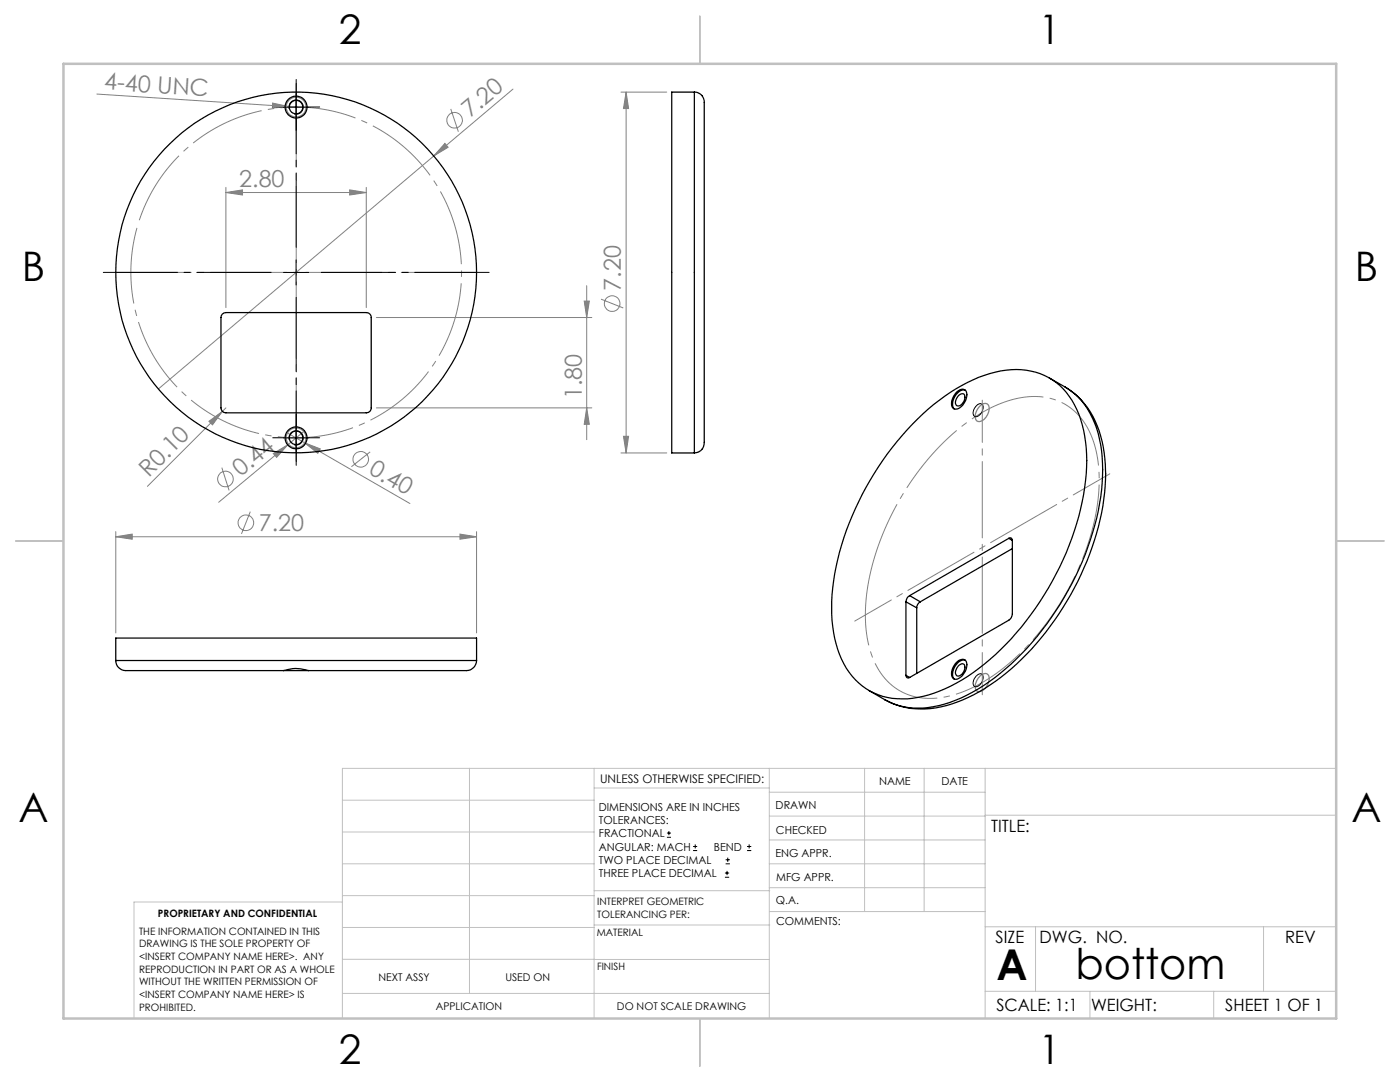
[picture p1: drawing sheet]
<svg xmlns="http://www.w3.org/2000/svg" width="279mm" height="216mm" viewBox="0 0 279 216" stroke-linecap="round" stroke-linejoin="round" font-family="sans-serif">
<g fill="none" stroke="#808080" stroke-width=".2">
<path d="M19.3 18.8l38.4 2.5M102.4 17.8l-15.8 13.3M123.9 18.4h9.2M125 18.4l.4 3.3h-1zM125 18.4v72M45.1 38.4l3.3-.5v1zM45.1 37.4v24M45.1 38.4h28M54.4 20.6l3.3 .7-3.3 .3zM57.7 21.3l2.8 .1M69.8 37.9l3.3 .5-3.3 .5zM73.1 37.4v24"/>
<path d="M86.6 31.1l-55 46.5M88.8 28.6l.6 .8-2.8 1.7zM90 21.7l1.5 4.6M117.1 57v30.7M119.9 59.7l4.5 1.8M75.1 63.4h43M116.6 60.1h1l-.5 3.3zM41.7 84.1l2.7-2-2 2.7zM44.3 93.3l1.4 4.6M45.1 81.4l-15.7 15.6M54.5 90.5l2.9-1.7-2.2 2.5zM57.4 86.4l3.4 2"/>
<path d="M60.8 86l-17.2 14.2M60.8 88.4l3.1 1.2-.5 .9zM60.8 88.4l21 12.1M73.9 90.2l-3.8 2.9M75.1 81.4h43M117.1 81.4l.5 3.3h-1zM123.9 90.4h9.2M124.4 87.1h1l-.4 3.3zM23.1 107.1l3.3-.5v1zM23.1 106.1v20.2M23.1 107.1h72M50 102.1l-1.8 4.4"/>
<path d="M91.8 106.6l3.3 .5-3.3 .5zM95.1 106.1v20.2"/>
<circle cx="90.7" cy="24" r="1.55"/>
<circle cx="122.2" cy="60.6" r="1.55"/>
<circle cx="45" cy="95.6" r="1.55"/>
<circle cx="72" cy="91.7" r="1.56"/>
<circle cx="49.1" cy="104.3" r="1.55"/>
</g>
<g fill="none" stroke="#000" stroke-width=".2">
<path d="M59.1 18.9v5M56.6 21.4h5M57.7 21.7a1.43 1.43 0 0 1 1.3-1.8 1.43 1.43 0 0 1 1.5 1.6 1.43 1.43 0 0 1-1.8 1.3M56.6 54.4h5M59.1 51.9v5M56.6 87.4h5M57.7 87.7a1.43 1.43 0 0 1 1.3-1.8 1.43 1.43 0 0 1 1.5 1.6 1.43 1.43 0 0 1-1.8 1.3M59.1 84.9v5M195.1 80.8a.71 .71 0 0 1 1-.1 .71 .71 0 0 1 0 1 1.46 1.46 0 0 1-1.6 1.3 1.75 1.75 0 0 1 .6-2.2zM194.7 135l.3-.2a.72 .72 0 0 1 1-.2 .72 .72 0 0 1 .1 1 1.46 1.46 0 0 1-1.6 1.3l-.3-.7zM133.1 167.1h.8M133.1 166.2h.8"/>
<path d="M133.5 165.8v.9M138.3 169.7h.8M138.3 168.9h.8M138.7 168.5v.8M144.7 175h.8M144.7 174.2h.8M144.8 172.4h.9M144.8 171.6h.9M145.1 173.8v.8M145.2 171.1v.9M149.1 169.7h.8M149.1 168.9h.8"/>
<path d="M149.5 168.5v.8"/>
</g>
<g fill="none" stroke="#808080" stroke-width=".25">
<path d="M195.5 81.1l.2-.1a.97 .97 0 0 1 1.2-.4 .97 .97 0 0 1 .5 1.2 2.41 2.41 0 0 1-2.2 2.3 1.56 1.56 0 0 1-.3-2.2zM195.5 135l.2-.2a1 1 0 0 1 1.3-.3 1 1 0 0 1 .3 1.4 2.28 2.28 0 0 1-2.1 2.1 1.5 1.5 0 0 1-.3-2.2z"/>
<circle cx="59.1" cy="21.4" r="1.99"/>
<circle cx="59.1" cy="87.4" r="1.99"/>
</g>
<path d="M27.6 44.7a33 33 0 0 1 55.3-13.3 33 33 0 0 1-15.2 54.8 33 33 0 0 1-40.6-39.8l.5-1.7" fill="none" stroke="#808080" stroke-width=".2" stroke-dasharray="15.2 1.3 1.3 1.3" stroke-dashoffset="-.8" stroke-linecap="butt"/>
<path d="M173.7 114.2a53.5 53.5 0 0 1 20.1-30.5 21.7 21.7 0 0 1 14.1-4.5 12.1 12.1 0 0 1 10.4 9.1 32.6 32.6 0 0 1-.8 19.1 53.3 53.3 0 0 1-19.2 27.4 21.7 21.7 0 0 1-14.1 4.5 12.1 12.1 0 0 1-10.4-9.1 30.4 30.4 0 0 1-.1-16" fill="none" stroke="#808080" stroke-width=".2" stroke-dasharray="15.2 1.3 1.3 1.3" stroke-dashoffset=".6" stroke-linecap="butt"/>
<g fill="none" stroke="#c0c0c0" stroke-width=".2">
<path d="M68.3 159.7h50.3M93.7 153.3v44.9M118.6 153.3v49.9M118.6 157.2h34.9M153.5 153.3v49.9M153.5 158.1h43.1M172.5 153.3v28.6M184.4 153.3v28.6M196.6 153.3v49.9M266.7 153.3h-198.4v49.9M68.3 178.7h50.3M68.3 172.4h50.3"/>
<path d="M68.3 166h50.3M68.3 180h-41.6v23.2M118.6 177.7h35M153.5 167.6h43.1M153.5 162.8h43.1M153.5 172.4h43.1M153.5 177.1h43.1M196.6 162.7h70.1M68.3 198.2h85.2M68.3 191.4l85.2 .1M68.3 185.1h50.3M118.6 184.6h35"/>
<path d="M153.6 181.9h43M196.6 197.8h70.1M196.6 184.9h70.1M206.7 184.9v12.9M217.5 197.8v5.4M242.2 197.8v5.4M252.2 184.9v12.9"/>
</g>
<path d="M139.7 3.2v9.5M3.1 107.9h9.6M266.7 107.9h9.5M139.7 203.2v9.6" fill="none" stroke="#c0c0c0" stroke-width=".25"/>
<path d="M12.7 12.7h254v190.5h-254z" fill="none" stroke="#c0c0c0" stroke-width=".5"/>
<path d="M59.1 18.4v72M95.1 54.4h-72" fill="none" stroke="#808080" stroke-width=".2" stroke-dasharray="15.2 1.3 1.3 1.3" stroke-dashoffset=".2"/>
<path d="M196 79.8v58.8M221.5 94.5l-50.9 29.4" fill="none" stroke="#808080" stroke-width=".2" stroke-dasharray="15.2 1.3 1.3 1.3" stroke-dashoffset="6.8"/>
<path d="M59.1 18.9v-2.2M56.6 21.4h-2.2M59.1 23.9v2.1M61.6 21.4h2.2M56.6 87.4h-2.2M59.1 84.9v-2.2M59.1 89.9v2.1M61.6 87.4h2.2" fill="none" stroke="#000" stroke-width=".2" stroke-dasharray="15.2 1.3 1.3 1.3"/>
<path d="M54.1 54.4h-33.5M59.1 49.4v-33.5M59.1 59.4v33.5M64.1 54.4h33.5" fill="none" stroke="#000" stroke-width=".2" stroke-dasharray="15.2 1.3 1.3 1.3" stroke-dashoffset=".4"/>
<g fill="#808080">
<path d="M54.4 20.6l3.3 .7-3.3 .3z"/>
<path d="M54.5 90.5l2.9-1.7-2.2 2.5z"/>
<path d="M88.8 28.6l.6 .8-2.8 1.7z"/>
<path d="M41.7 84.1l2.7-2-2 2.7z"/>
<path d="M60.8 88.4l3.1 1.2-.5 .9z"/>
<path d="M91.8 106.6l3.3 .5-3.3 .5zM23.1 107.1l3.3-.5v1z"/>
<path d="M69.8 37.9l3.3 .5-3.3 .5zM45.1 38.4l3.3-.5v1z"/>
<path d="M117.1 81.4l.5 3.3h-1zM116.6 60.1h1l-.5 3.3z"/>
<path d="M125 18.4l.4 3.3h-1zM124.4 87.1h1l-.4 3.3z"/>
</g>
<g fill="none" stroke="#000" stroke-width=".25">
<path d="M138.6 18.4a2.13 2.13 0 0 1 1.9 2.7v66.5a2.16 2.16 0 0 1-1.9 2.8M138.6 18.4h-4.5v72h4.5M138.6 18.4v72M44.4 62.7l.7-.3h28a.96 .96 0 0 1 1 1v18a.96 .96 0 0 1-1 1h-28a.96 .96 0 0 1-1-1v-18zM190.8 78.4a1.29 1.29 0 0 1 2-.4 2.92 2.92 0 0 1-2 3.6 1.07 1.07 0 0 1-.9-1.6l.5-1zM191.3 78.9a.67 .67 0 0 1 .9-.3 .67 .67 0 0 1 .3 .9 1.56 1.56 0 0 1-1.5 1.5 1.39 1.39 0 0 1 .3-2.1zM192.6 77.8a2.59 2.59 0 0 0-2.5 2.7v.6l.3 .5M209.4 75.4a24.7 24.7 0 0 1 5.3 3.3 18.5 18.5 0 0 1 5.3 12.5 46.3 46.3 0 0 1-4.7 22.4 55.8 55.8 0 0 1-19 23.2 24.1 24.1 0 0 1-14.1 4.5l-1.9-.3a11.2 11.2 0 0 1-3.6-1.3M212.6 77.3a16 16 0 0 1 7.3 10.7 37.8 37.8 0 0 1-1.5 19.8 56.9 56.9 0 0 1-19.8 28.2 26 26 0 0 1-14.9 5.5 14.2 14.2 0 0 1-7-1.8M182.1 84.7a36.5 36.5 0 0 1 15.5-10.2 14.3 14.3 0 0 1 13.9 2.4 18.5 18.5 0 0 1 5.3 12.5 48.1 48.1 0 0 1-5.3 23.7 55.1 55.1 0 0 1-19.5 22.6 22.3 22.3 0 0 1-14 3.6 13.3 13.3 0 0 1-10.8-9.7 34.7 34.7 0 0 1 .3-19.4 60.6 60.6 0 0 1 14.6-25.5zM181.5 118.9a1.52 1.52 0 0 0-.7 1.2M181.5 118.9l2.2 1.2"/>
<path d="M201.3 107.4a.44 .44 0 0 1 .5 0 .44 .44 0 0 1 .2 .4M201.3 107.4l-19.8 11.5M201.3 107.4l.7 .4M202 107.8v14.7a1.6 1.6 0 0 1-.7 1.3l-19.8 11.4M202 109.5l-18.3 10.6M23.1 131.8a2.23 2.23 0 0 0 2.9 2h30.6M23.1 131.8v-4.5h72v4.5M23.1 131.8h72M56.6 133.8a7.8 7.8 0 0 1 5 0M56.6 133.8h5M95.1 131.8a2.24 2.24 0 0 1-2.9 2h-30.6M173.4 137.8l3.3 1.9"/>
<path d="M180.8 134.8a.46 .46 0 0 0 .2 .4 .46 .46 0 0 0 .5 0M180.8 120.1v14.7M180.8 120.1l2.2 1.2M180.8 134.8l.7 .4M183 121.3v13.1M183.7 120.1a1.38 1.38 0 0 0-.7 1.2M190.8 132.3a1.2 1.2 0 0 1 2.1-.2 3 3 0 0 1-2.1 3.4 1.09 1.09 0 0 1-.9-1.6l.3-.7zM191.3 132.8a.67 .67 0 0 1 .9-.3 .67 .67 0 0 1 .3 .9 1.56 1.56 0 0 1-1.5 1.5 1.39 1.39 0 0 1 .3-2.1zM192.6 131.7a2.29 2.29 0 0 0-2.3 2l-.2 1 .3 .8"/>
<circle cx="59.1" cy="21.4" r="1.34"/>
<circle cx="59.1" cy="21.4" r="2.19"/>
<circle cx="59.1" cy="54.4" r="36"/>
<circle cx="59.1" cy="87.4" r="1.35"/>
<circle cx="59.1" cy="87.4" r="2.18"/>
</g>
<g font-size="8.5">
<text x="198.9" y="195.5">A</text>
<text x="214.7" y="195.4">bottom</text>
</g>
<g font-size="8.1">
<text x="67.6" y="8.9">2</text>
<text x="207.3" y="8.9">1</text>
<text x="4.4" y="56.1">B</text>
<text x="270.4" y="56.1">B</text>
<text x="3.7" y="164.1">A</text>
<text x="269.7" y="164.1">A</text>
<text x="67.6" y="212.4">2</text>
<text x="207.3" y="212.4">1</text>
</g>
<g font-size="4.7" fill="#808080">
<text x="20.7" y="17.8" transform="rotate(4 20.7 17.8)">4-40 UNC</text>
<text x="93.8" y="23.6" transform="rotate(-40 93.8 23.6)">7.20</text>
<text x="47.7" y="37.4">2.80</text>
<text x="123.9" y="58" transform="rotate(-90 123.9 58)">7.20</text>
<text x="116.1" y="79.7" transform="rotate(-90 116.1 79.7)">1.80</text>
<text x="29.7" y="95.4" transform="rotate(-45 29.7 95.4)">R0.10</text>
<text x="48.1" y="95.2" transform="rotate(-40 48.1 95.2)">0.44</text>
<text x="73.4" y="94.4" transform="rotate(30 73.4 94.4)">0.40</text>
<text x="51.7" y="106">7.20</text>
</g>
<g font-size="3.4">
<text x="197.8" y="166">TITLE:</text>
<text x="198.7" y="188.1">SIZE</text>
<text x="207.5" y="188.1">DWG. NO.</text>
<text x="256.5" y="188.2">REV</text>
<text x="198.8" y="201.7">SCALE: 1:1</text>
<text x="217.7" y="201.8">WEIGHT:</text>
<text x="244.5" y="201.7">SHEET 1 OF 1</text>
</g>
<text font-size="2.4" x="119.8" y="156.2">UNLESS OTHERWISE SPECIFIED:</text>
<g font-size="2.2">
<text x="119.5" y="161.8">DIMENSIONS ARE IN INCHES</text>
<text x="154.8" y="161.4">DRAWN</text>
<text x="175.4" y="156.6">NAME</text>
<text x="187.9" y="156.7">DATE</text>
<text x="119.5" y="164.4">TOLERANCES:</text>
<text x="119.5" y="167.1">FRACTIONAL</text>
<text x="154.9" y="166.3">CHECKED</text>
<text x="119.5" y="169.7">ANGULAR: MACH</text>
<text x="119.5" y="172.4">TWO PLACE DECIMAL</text>
<text x="142.5" y="169.7">BEND</text>
<text x="154.8" y="171">ENG APPR.</text>
<text x="119.5" y="175">THREE PLACE DECIMAL</text>
<text x="154.9" y="175.7">MFG APPR.</text>
<text x="154.9" y="180.4">Q.A.</text>
<text x="154.9" y="184.6">COMMENTS:</text>
</g>
<g font-size="2.1">
<text x="75.5" y="195.7">NEXT ASSY</text>
<text x="100.9" y="195.7">USED ON</text>
<text x="86.9" y="201.5">APPLICATION</text>
<text x="123.1" y="201.6">DO NOT SCALE DRAWING</text>
</g>
<g font-size="2">
<text x="31.5" y="182.9">PROPRIETARY AND CONFIDENTIAL</text>
<text x="119.2" y="180.6">INTERPRET GEOMETRIC</text>
<text x="119.2" y="183.1">TOLERANCING PER:</text>
<text x="27.8" y="186.5">THE INFORMATION CONTAINED IN THIS</text>
<text x="27.8" y="189">DRAWING IS THE SOLE PROPERTY OF</text>
<text x="27.8" y="191.6">&lt;INSERT COMPANY NAME HERE&gt;. ANY</text>
<text x="119.1" y="186.7">MATERIAL</text>
<text x="27.8" y="194.1">REPRODUCTION IN PART OR AS A WHOLE</text>
<text x="27.8" y="196.6">WITHOUT THE WRITTEN PERMISSION OF</text>
<text x="119.1" y="193.5">FINISH</text>
<text x="27.8" y="199.1">&lt;INSERT COMPANY NAME HERE&gt; IS</text>
<text x="27.8" y="201.7">PROHIBITED.</text>
</g>
</svg>
